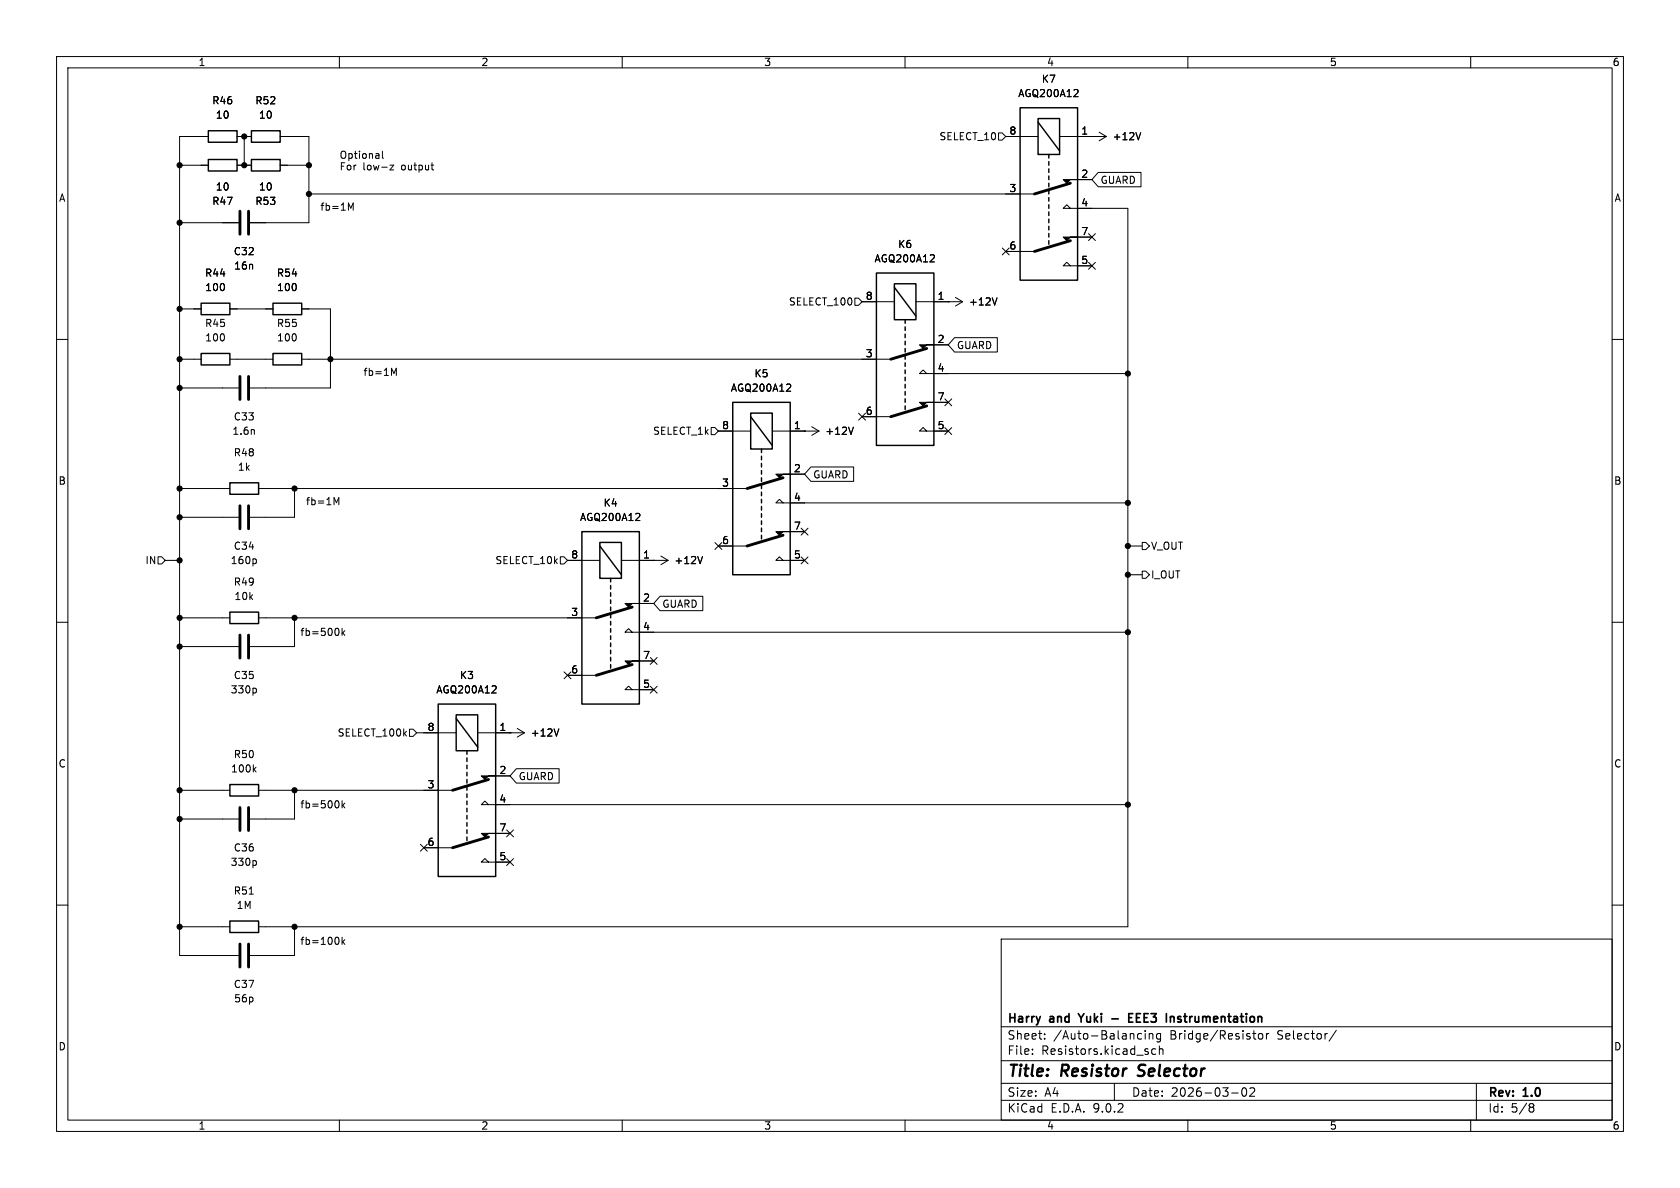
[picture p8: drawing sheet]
(kicad_sch
 (version 20250114)
 (generator "eeschema")
 (generator_version "9.0")
 (paper "A4")
 (title_block
  (title "Resistor Selector")
  (date "2026-03-02")
  (rev "1.0")
  (company "Harry and Yuki - EEE3 Instrumentation"))
 (lib_symbols
  (symbol "AGQ200A12:AGQ200A12" (exclude_from_sim no) (in_bom yes) (on_board yes)
   (property "Reference" "K" (at -5.588 19.05 0) (effects (font (size 1.27 1.27)) (justify left top)))
   (property "Value" "AGQ200A12" (at -5.588 16.51 0) (effects (font (size 1.27 1.27)) (justify left top)))
   (property "Footprint" "AGQ:RELAY_AGQ_A_PAN" (at 11.43 -64.44 0) (effects (font (size 1.27 1.27)) (justify left top) (hide yes)))
   (property "Datasheet" "https://industry.panasonic.com/ac/cdn/e/control/relay/signal/catalog/mech_eng_gq.pdf" (at 11.43 -164.44 0) (effects (font (size 1.27 1.27)) (justify left top) (hide yes)))
   (property "Description" "High sensitivity, 100 mW operating power, 2 Form C, 2 A, compact size and flat relays" (at 8.128 1.016 0) (effects (font (size 1.27 1.27)) (hide yes)))
   (property "Height" "5.4" (at 11.43 -364.44 0) (effects (font (size 1.27 1.27)) (justify left top) (hide yes)))
   (property "Mouser Part Number" "769-AGQ200A12" (at 11.43 -464.44 0) (effects (font (size 1.27 1.27)) (justify left top) (hide yes)))
   (property "Mouser Price/Stock" "https://www.mouser.co.uk/ProductDetail/Panasonic-Industrial-Devices/AGQ200A12?qs=HLLy2pIPwutAjJTGv7DYvA%3D%3D" (at 11.43 -564.44 0) (effects (font (size 1.27 1.27)) (justify left top) (hide yes)))
   (property "Manufacturer_Name" "Panasonic" (at 11.43 -664.44 0) (effects (font (size 1.27 1.27)) (justify left top) (hide yes)))
   (property "Manufacturer_Part_Number" "AGQ200A12" (at 11.43 -764.44 0) (effects (font (size 1.27 1.27)) (justify left top) (hide yes)))
   (symbol "AGQ200A12_0_1"
    (polyline (pts (xy -5.08 8.89) (xy -1.905 8.89)) (stroke (width 0) (type default)) (fill (type none)))
    (polyline (pts (xy -2.54 -1.27) (xy -5.08 -1.27)) (stroke (width 0) (type default)) (fill (type none)))
    (polyline (pts (xy -2.54 -1.27) (xy 3.81 0.635)) (stroke (width 0.508) (type default)) (fill (type none)))
    (polyline (pts (xy -2.54 -11.43) (xy -5.08 -11.43)) (stroke (width 0) (type default)) (fill (type none)))
    (polyline (pts (xy -2.54 -11.43) (xy 3.81 -9.525)) (stroke (width 0.508) (type default)) (fill (type none)))
    (polyline (pts (xy -1.905 11.43) (xy 1.905 6.35)) (stroke (width 0.254) (type default)) (fill (type none)))
    (polyline (pts (xy 0 5.715) (xy 0 5.08)) (stroke (width 0.254) (type default)) (fill (type none)))
    (polyline (pts (xy 0 4.445) (xy 0 3.81)) (stroke (width 0.254) (type default)) (fill (type none)))
    (polyline (pts (xy 0 3.175) (xy 0 2.54)) (stroke (width 0.254) (type default)) (fill (type none)))
    (polyline (pts (xy 0 1.905) (xy 0 1.27)) (stroke (width 0.254) (type default)) (fill (type none)))
    (polyline (pts (xy 0 0.635) (xy 0 0)) (stroke (width 0.254) (type default)) (fill (type none)))
    (polyline (pts (xy 0 -0.635) (xy 0 -1.27)) (stroke (width 0.254) (type default)) (fill (type none)))
    (polyline (pts (xy 0 -1.905) (xy 0 -2.54)) (stroke (width 0.254) (type default)) (fill (type none)))
    (polyline (pts (xy 0 -3.175) (xy 0 -3.81)) (stroke (width 0.254) (type default)) (fill (type none)))
    (polyline (pts (xy 0 -4.445) (xy 0 -5.08)) (stroke (width 0.254) (type default)) (fill (type none)))
    (polyline (pts (xy 0 -5.715) (xy 0 -6.35)) (stroke (width 0.254) (type default)) (fill (type none)))
    (polyline (pts (xy 0 -6.985) (xy 0 -7.62)) (stroke (width 0.254) (type default)) (fill (type none)))
    (polyline (pts (xy 0 -8.255) (xy 0 -8.89)) (stroke (width 0.254) (type default)) (fill (type none)))
    (polyline (pts (xy 0 -9.525) (xy 0 -10.16)) (stroke (width 0.254) (type default)) (fill (type none)))
    (rectangle (start 1.905 12.065) (end -1.905 5.715) (stroke (width 0.254) (type default)) (fill (type none)))
    (rectangle (start 5.08 13.97) (end -5.08 -16.51) (stroke (width 0.254) (type default)) (fill (type background)))
    (polyline (pts (xy 5.08 8.89) (xy 1.905 8.89)) (stroke (width 0) (type default)) (fill (type none)))
    (polyline (pts (xy 5.08 1.27) (xy 2.54 1.27) (xy 3.175 0.635) (xy 3.81 1.27)) (stroke (width 0) (type default)) (fill (type outline)))
    (polyline (pts (xy 5.08 -3.81) (xy 2.54 -3.81) (xy 3.175 -3.175) (xy 3.81 -3.81)) (stroke (width 0) (type default)) (fill (type none)))
    (polyline (pts (xy 5.08 -8.89) (xy 2.54 -8.89) (xy 3.175 -9.525) (xy 3.81 -8.89)) (stroke (width 0) (type default)) (fill (type outline)))
    (polyline (pts (xy 5.08 -13.97) (xy 2.54 -13.97) (xy 3.175 -13.335) (xy 3.81 -13.97)) (stroke (width 0) (type default)) (fill (type none))))
   (symbol "AGQ200A12_1_1"
    (pin passive line (at -7.62 8.89 0) (length 2.54) (name "~" (effects (font (size 1.27 1.27)))) (number "8" (effects (font (size 1.27 1.27)))))
    (pin passive line (at -7.62 -1.27 0) (length 2.54) (name "~" (effects (font (size 1.27 1.27)))) (number "3" (effects (font (size 1.27 1.27)))))
    (pin passive line (at -7.62 -11.43 0) (length 2.54) (name "~" (effects (font (size 1.27 1.27)))) (number "6" (effects (font (size 1.27 1.27)))))
    (pin passive line (at 7.62 8.89 180) (length 2.54) (name "~" (effects (font (size 1.27 1.27)))) (number "1" (effects (font (size 1.27 1.27)))))
    (pin passive line (at 7.62 1.27 180) (length 2.54) (name "~" (effects (font (size 1.27 1.27)))) (number "2" (effects (font (size 1.27 1.27)))))
    (pin passive line (at 7.62 -3.81 180) (length 2.54) (name "~" (effects (font (size 1.27 1.27)))) (number "4" (effects (font (size 1.27 1.27)))))
    (pin passive line (at 7.62 -8.89 180) (length 2.54) (name "~" (effects (font (size 1.27 1.27)))) (number "7" (effects (font (size 1.27 1.27)))))
    (pin passive line (at 7.62 -13.97 180) (length 2.54) (name "~" (effects (font (size 1.27 1.27)))) (number "5" (effects (font (size 1.27 1.27))))))
   (embedded_fonts no))
  (symbol "Device:C"
   (pin_numbers (hide yes))
   (pin_names
    (offset 0.254)) (exclude_from_sim no) (in_bom yes) (on_board yes)
   (property "Reference" "C" (at 0.635 2.54 0) (effects (font (size 1.27 1.27)) (justify left)))
   (property "Value" "C" (at 0.635 -2.54 0) (effects (font (size 1.27 1.27)) (justify left)))
   (property "Footprint" "" (at 0.9652 -3.81 0) (effects (font (size 1.27 1.27)) (hide yes)))
   (property "Datasheet" "~" (at 0 0 0) (effects (font (size 1.27 1.27)) (hide yes)))
   (property "Description" "Unpolarized capacitor" (at 0 0 0) (effects (font (size 1.27 1.27)) (hide yes)))
   (symbol "C_0_1"
    (polyline (pts (xy -2.032 0.762) (xy 2.032 0.762)) (stroke (width 0.508) (type default)) (fill (type none)))
    (polyline (pts (xy -2.032 -0.762) (xy 2.032 -0.762)) (stroke (width 0.508) (type default)) (fill (type none))))
   (symbol "C_1_1"
    (pin passive line (at 0 3.81 270) (length 2.794) (name "~" (effects (font (size 1.27 1.27)))) (number "1" (effects (font (size 1.27 1.27)))))
    (pin passive line (at 0 -3.81 90) (length 2.794) (name "~" (effects (font (size 1.27 1.27)))) (number "2" (effects (font (size 1.27 1.27))))))
   (embedded_fonts no))
  (symbol "Device:R"
   (pin_numbers (hide yes))
   (pin_names
    (offset 0)) (exclude_from_sim no) (in_bom yes) (on_board yes)
   (property "Reference" "R" (at 2.032 0 90) (effects (font (size 1.27 1.27))))
   (property "Value" "R" (at 0 0 90) (effects (font (size 1.27 1.27))))
   (property "Footprint" "" (at -1.778 0 90) (effects (font (size 1.27 1.27)) (hide yes)))
   (property "Datasheet" "~" (at 0 0 0) (effects (font (size 1.27 1.27)) (hide yes)))
   (property "Description" "Resistor" (at 0 0 0) (effects (font (size 1.27 1.27)) (hide yes)))
   (symbol "R_0_1"
    (rectangle (start -1.016 -2.54) (end 1.016 2.54) (stroke (width 0.254) (type default)) (fill (type none))))
   (symbol "R_1_1"
    (pin passive line (at 0 3.81 270) (length 1.27) (name "~" (effects (font (size 1.27 1.27)))) (number "1" (effects (font (size 1.27 1.27)))))
    (pin passive line (at 0 -3.81 90) (length 1.27) (name "~" (effects (font (size 1.27 1.27)))) (number "2" (effects (font (size 1.27 1.27))))))
   (embedded_fonts no))
  (symbol "power:+12V"
   (power)
   (pin_numbers (hide yes))
   (pin_names
    (offset 0) (hide yes)) (exclude_from_sim no) (in_bom yes) (on_board yes)
   (property "Reference" "#PWR" (at 0 -3.81 0) (effects (font (size 1.27 1.27)) (hide yes)))
   (property "Value" "+12V" (at 0 3.556 0) (effects (font (size 1.27 1.27))))
   (property "Footprint" "" (at 0 0 0) (effects (font (size 1.27 1.27)) (hide yes)))
   (property "Datasheet" "" (at 0 0 0) (effects (font (size 1.27 1.27)) (hide yes)))
   (property "Description" "Power symbol creates a global label with name \"+12V\"" (at 0 0 0) (effects (font (size 1.27 1.27)) (hide yes)))
   (symbol "+12V_0_1"
    (polyline (pts (xy -0.762 1.27) (xy 0 2.54)) (stroke (width 0) (type default)) (fill (type none)))
    (polyline (pts (xy 0 2.54) (xy 0.762 1.27)) (stroke (width 0) (type default)) (fill (type none)))
    (polyline (pts (xy 0 0) (xy 0 2.54)) (stroke (width 0) (type default)) (fill (type none))))
   (symbol "+12V_1_1"
    (pin power_in line (at 0 0 90) (length 0) (name "~" (effects (font (size 1.27 1.27)))) (number "1" (effects (font (size 1.27 1.27))))))
   (embedded_fonts no)))
 (text "fb=100k\n\n"
  (exclude_from_sim no)
  (at 57.15 167.64 0)
  (effects (font (size 1.27 1.27))))
 (text "fb=500k\n\n"
  (exclude_from_sim no)
  (at 57.15 143.51 0)
  (effects (font (size 1.27 1.27))))
 (text "fb=500k\n\n"
  (exclude_from_sim no)
  (at 57.15 113.03 0)
  (effects (font (size 1.27 1.27))))
 (text "fb=1M\n"
  (exclude_from_sim no)
  (at 59.69 36.83 0)
  (effects (font (size 1.27 1.27))))
 (text "fb=1M\n"
  (exclude_from_sim no)
  (at 67.31 66.04 0)
  (effects (font (size 1.27 1.27))))
 (text "fb=1M\n"
  (exclude_from_sim no)
  (at 57.15 88.9 0)
  (effects (font (size 1.27 1.27))))
 (text "Optional\nFor low-z output"
  (exclude_from_sim no)
  (at 59.944 26.924 0)
  (effects (font (size 1.27 1.27)) (justify left top)))
 (junction
  (at 31.75 68.58)
  (diameter 0)
  (color 0 0 0 0))
 (junction
  (at 31.75 86.36)
  (diameter 0)
  (color 0 0 0 0))
 (junction
  (at 31.75 99.06)
  (diameter 0)
  (color 0 0 0 0))
 (junction
  (at 31.75 139.7)
  (diameter 0)
  (color 0 0 0 0))
 (junction
  (at 43.18 24.13)
  (diameter 0)
  (color 0 0 0 0))
 (junction
  (at 58.42 63.5)
  (diameter 0)
  (color 0 0 0 0))
 (junction
  (at 52.07 86.36)
  (diameter 0)
  (color 0 0 0 0))
 (junction
  (at 199.39 96.52)
  (diameter 0)
  (color 0 0 0 0))
 (junction
  (at 31.75 39.37)
  (diameter 0)
  (color 0 0 0 0))
 (junction
  (at 52.07 109.22)
  (diameter 0)
  (color 0 0 0 0))
 (junction
  (at 52.07 139.7)
  (diameter 0)
  (color 0 0 0 0))
 (junction
  (at 199.39 142.24)
  (diameter 0)
  (color 0 0 0 0))
 (junction
  (at 31.75 163.83)
  (diameter 0)
  (color 0 0 0 0))
 (junction
  (at 54.61 34.29)
  (diameter 0)
  (color 0 0 0 0))
 (junction
  (at 31.75 114.3)
  (diameter 0)
  (color 0 0 0 0))
 (junction
  (at 31.75 63.5)
  (diameter 0)
  (color 0 0 0 0))
 (junction
  (at 54.61 29.21)
  (diameter 0)
  (color 0 0 0 0))
 (junction
  (at 43.18 29.21)
  (diameter 0)
  (color 0 0 0 0))
 (junction
  (at 199.39 66.04)
  (diameter 0)
  (color 0 0 0 0))
 (junction
  (at 31.75 29.21)
  (diameter 0)
  (color 0 0 0 0))
 (junction
  (at 31.75 109.22)
  (diameter 0)
  (color 0 0 0 0))
 (junction
  (at 31.75 144.78)
  (diameter 0)
  (color 0 0 0 0))
 (junction
  (at 199.39 88.9)
  (diameter 0)
  (color 0 0 0 0))
 (junction
  (at 199.39 101.6)
  (diameter 0)
  (color 0 0 0 0))
 (junction
  (at 199.39 111.76)
  (diameter 0)
  (color 0 0 0 0))
 (junction
  (at 31.75 91.44)
  (diameter 0)
  (color 0 0 0 0))
 (junction
  (at 52.07 163.83)
  (diameter 0)
  (color 0 0 0 0))
 (junction
  (at 31.75 54.61)
  (diameter 0)
  (color 0 0 0 0))
 (no_connect
  (at 142.24 93.98))
 (no_connect
  (at 115.57 116.84))
 (no_connect
  (at 74.93 149.86))
 (no_connect
  (at 193.04 41.91))
 (no_connect
  (at 167.64 76.2))
 (no_connect
  (at 115.57 121.92))
 (no_connect
  (at 142.24 99.06))
 (no_connect
  (at 193.04 46.99))
 (no_connect
  (at 127 96.52))
 (no_connect
  (at 90.17 147.32))
 (no_connect
  (at 100.33 119.38))
 (no_connect
  (at 167.64 71.12))
 (no_connect
  (at 90.17 152.4))
 (no_connect
  (at 152.4 73.66))
 (no_connect
  (at 177.8 44.45))
 (wire
  (pts (xy 58.42 68.58) (xy 58.42 63.5))
  (stroke (width 0) (type default)))
 (wire
  (pts (xy 43.18 24.13) (xy 43.18 29.21))
  (stroke (width 0) (type default)))
 (wire
  (pts (xy 31.75 29.21) (xy 35.56 29.21))
  (stroke (width 0) (type default)))
 (wire
  (pts (xy 54.61 24.13) (xy 50.8 24.13))
  (stroke (width 0) (type default)))
 (wire
  (pts (xy 31.75 68.58) (xy 39.37 68.58))
  (stroke (width 0) (type default)))
 (wire
  (pts (xy 35.56 24.13) (xy 31.75 24.13))
  (stroke (width 0) (type default)))
 (wire
  (pts (xy 31.75 163.83) (xy 39.37 163.83))
  (stroke (width 0) (type default)))
 (wire
  (pts (xy 142.24 88.9) (xy 199.39 88.9))
  (stroke (width 0) (type default)))
 (wire
  (pts (xy 52.07 163.83) (xy 199.39 163.83))
  (stroke (width 0) (type default)))
 (wire
  (pts (xy 167.64 66.04) (xy 199.39 66.04))
  (stroke (width 0) (type default)))
 (wire
  (pts (xy 54.61 54.61) (xy 58.42 54.61))
  (stroke (width 0) (type default)))
 (wire
  (pts (xy 46.99 91.44) (xy 52.07 91.44))
  (stroke (width 0) (type default)))
 (wire
  (pts (xy 52.07 91.44) (xy 52.07 86.36))
  (stroke (width 0) (type default)))
 (wire
  (pts (xy 41.91 63.5) (xy 46.99 63.5))
  (stroke (width 0) (type default)))
 (wire
  (pts (xy 31.75 86.36) (xy 31.75 91.44))
  (stroke (width 0) (type default)))
 (wire
  (pts (xy 46.99 114.3) (xy 52.07 114.3))
  (stroke (width 0) (type default)))
 (wire
  (pts (xy 199.39 36.83) (xy 199.39 66.04))
  (stroke (width 0) (type default)))
 (wire
  (pts (xy 52.07 109.22) (xy 100.33 109.22))
  (stroke (width 0) (type default)))
 (wire
  (pts (xy 31.75 163.83) (xy 31.75 168.91))
  (stroke (width 0) (type default)))
 (wire
  (pts (xy 199.39 66.04) (xy 199.39 88.9))
  (stroke (width 0) (type default)))
 (wire
  (pts (xy 74.93 129.54) (xy 73.66 129.54))
  (stroke (width 0) (type default)))
 (wire
  (pts (xy 31.75 114.3) (xy 31.75 139.7))
  (stroke (width 0) (type default)))
 (wire
  (pts (xy 52.07 144.78) (xy 52.07 139.7))
  (stroke (width 0) (type default)))
 (wire
  (pts (xy 46.99 68.58) (xy 58.42 68.58))
  (stroke (width 0) (type default)))
 (wire
  (pts (xy 39.37 109.22) (xy 31.75 109.22))
  (stroke (width 0) (type default)))
 (wire
  (pts (xy 115.57 111.76) (xy 199.39 111.76))
  (stroke (width 0) (type default)))
 (wire
  (pts (xy 199.39 88.9) (xy 199.39 96.52))
  (stroke (width 0) (type default)))
 (wire
  (pts (xy 31.75 54.61) (xy 31.75 63.5))
  (stroke (width 0) (type default)))
 (wire
  (pts (xy 52.07 139.7) (xy 74.93 139.7))
  (stroke (width 0) (type default)))
 (wire
  (pts (xy 31.75 63.5) (xy 34.29 63.5))
  (stroke (width 0) (type default)))
 (wire
  (pts (xy 199.39 96.52) (xy 199.39 101.6))
  (stroke (width 0) (type default)))
 (wire
  (pts (xy 46.99 139.7) (xy 52.07 139.7))
  (stroke (width 0) (type default)))
 (wire
  (pts (xy 54.61 34.29) (xy 177.8 34.29))
  (stroke (width 0) (type default)))
 (wire
  (pts (xy 201.93 96.52) (xy 199.39 96.52))
  (stroke (width 0) (type default)))
 (wire
  (pts (xy 31.75 86.36) (xy 39.37 86.36))
  (stroke (width 0) (type default)))
 (wire
  (pts (xy 46.99 168.91) (xy 52.07 168.91))
  (stroke (width 0) (type default)))
 (wire
  (pts (xy 31.75 139.7) (xy 31.75 144.78))
  (stroke (width 0) (type default)))
 (wire
  (pts (xy 54.61 29.21) (xy 54.61 34.29))
  (stroke (width 0) (type default)))
 (wire
  (pts (xy 31.75 99.06) (xy 31.75 109.22))
  (stroke (width 0) (type default)))
 (wire
  (pts (xy 58.42 63.5) (xy 152.4 63.5))
  (stroke (width 0) (type default)))
 (wire
  (pts (xy 31.75 114.3) (xy 39.37 114.3))
  (stroke (width 0) (type default)))
 (wire
  (pts (xy 52.07 168.91) (xy 52.07 163.83))
  (stroke (width 0) (type default)))
 (wire
  (pts (xy 31.75 144.78) (xy 39.37 144.78))
  (stroke (width 0) (type default)))
 (wire
  (pts (xy 54.61 24.13) (xy 54.61 29.21))
  (stroke (width 0) (type default)))
 (wire
  (pts (xy 29.21 99.06) (xy 31.75 99.06))
  (stroke (width 0) (type default)))
 (wire
  (pts (xy 50.8 29.21) (xy 54.61 29.21))
  (stroke (width 0) (type default)))
 (wire
  (pts (xy 31.75 68.58) (xy 31.75 86.36))
  (stroke (width 0) (type default)))
 (wire
  (pts (xy 31.75 39.37) (xy 39.37 39.37))
  (stroke (width 0) (type default)))
 (wire
  (pts (xy 46.99 39.37) (xy 54.61 39.37))
  (stroke (width 0) (type default)))
 (wire
  (pts (xy 31.75 29.21) (xy 31.75 39.37))
  (stroke (width 0) (type default)))
 (wire
  (pts (xy 193.04 36.83) (xy 199.39 36.83))
  (stroke (width 0) (type default)))
 (wire
  (pts (xy 31.75 91.44) (xy 39.37 91.44))
  (stroke (width 0) (type default)))
 (wire
  (pts (xy 199.39 101.6) (xy 199.39 111.76))
  (stroke (width 0) (type default)))
 (wire
  (pts (xy 31.75 63.5) (xy 31.75 68.58))
  (stroke (width 0) (type default)))
 (wire
  (pts (xy 52.07 86.36) (xy 127 86.36))
  (stroke (width 0) (type default)))
 (wire
  (pts (xy 31.75 54.61) (xy 34.29 54.61))
  (stroke (width 0) (type default)))
 (wire
  (pts (xy 46.99 86.36) (xy 52.07 86.36))
  (stroke (width 0) (type default)))
 (wire
  (pts (xy 52.07 114.3) (xy 52.07 109.22))
  (stroke (width 0) (type default)))
 (wire
  (pts (xy 31.75 144.78) (xy 31.75 163.83))
  (stroke (width 0) (type default)))
 (wire
  (pts (xy 39.37 139.7) (xy 31.75 139.7))
  (stroke (width 0) (type default)))
 (wire
  (pts (xy 41.91 54.61) (xy 46.99 54.61))
  (stroke (width 0) (type default)))
 (wire
  (pts (xy 199.39 111.76) (xy 199.39 142.24))
  (stroke (width 0) (type default)))
 (wire
  (pts (xy 31.75 168.91) (xy 39.37 168.91))
  (stroke (width 0) (type default)))
 (wire
  (pts (xy 46.99 163.83) (xy 52.07 163.83))
  (stroke (width 0) (type default)))
 (wire
  (pts (xy 58.42 54.61) (xy 58.42 63.5))
  (stroke (width 0) (type default)))
 (wire
  (pts (xy 31.75 109.22) (xy 31.75 114.3))
  (stroke (width 0) (type default)))
 (wire
  (pts (xy 46.99 109.22) (xy 52.07 109.22))
  (stroke (width 0) (type default)))
 (wire
  (pts (xy 31.75 91.44) (xy 31.75 99.06))
  (stroke (width 0) (type default)))
 (wire
  (pts (xy 31.75 24.13) (xy 31.75 29.21))
  (stroke (width 0) (type default)))
 (wire
  (pts (xy 201.93 101.6) (xy 199.39 101.6))
  (stroke (width 0) (type default)))
 (wire
  (pts (xy 31.75 39.37) (xy 31.75 54.61))
  (stroke (width 0) (type default)))
 (wire
  (pts (xy 90.17 142.24) (xy 199.39 142.24))
  (stroke (width 0) (type default)))
 (wire
  (pts (xy 199.39 142.24) (xy 199.39 163.83))
  (stroke (width 0) (type default)))
 (wire
  (pts (xy 54.61 34.29) (xy 54.61 39.37))
  (stroke (width 0) (type default)))
 (wire
  (pts (xy 46.99 144.78) (xy 52.07 144.78))
  (stroke (width 0) (type default)))
 (wire
  (pts (xy 54.61 63.5) (xy 58.42 63.5))
  (stroke (width 0) (type default)))
 (global_label "GUARD"
  (shape input)
  (at 115.57 106.68 0)
  (fields_autoplaced yes)
  (effects (font (size 1.27 1.27)) (justify left))
  (property "Intersheetrefs" "${INTERSHEET_REFS}" (at 124.7843 106.68 0) (effects (font (size 1.27 1.27)) (justify left) (hide yes))))
 (global_label "GUARD"
  (shape input)
  (at 142.24 83.82 0)
  (fields_autoplaced yes)
  (effects (font (size 1.27 1.27)) (justify left))
  (property "Intersheetrefs" "${INTERSHEET_REFS}" (at 151.4543 83.82 0) (effects (font (size 1.27 1.27)) (justify left) (hide yes))))
 (global_label "GUARD"
  (shape input)
  (at 167.64 60.96 0)
  (fields_autoplaced yes)
  (effects (font (size 1.27 1.27)) (justify left))
  (property "Intersheetrefs" "${INTERSHEET_REFS}" (at 176.8543 60.96 0) (effects (font (size 1.27 1.27)) (justify left) (hide yes))))
 (global_label "GUARD"
  (shape input)
  (at 193.04 31.75 0)
  (fields_autoplaced yes)
  (effects (font (size 1.27 1.27)) (justify left))
  (property "Intersheetrefs" "${INTERSHEET_REFS}" (at 202.2543 31.75 0) (effects (font (size 1.27 1.27)) (justify left) (hide yes))))
 (global_label "GUARD"
  (shape input)
  (at 90.17 137.16 0)
  (fields_autoplaced yes)
  (effects (font (size 1.27 1.27)) (justify left))
  (property "Intersheetrefs" "${INTERSHEET_REFS}" (at 99.3843 137.16 0) (effects (font (size 1.27 1.27)) (justify left) (hide yes))))
 (hierarchical_label "I_OUT"
  (shape output)
  (at 201.93 101.6 0)
  (effects (font (size 1.27 1.27)) (justify left)))
 (hierarchical_label "SELECT_10k"
  (shape input)
  (at 100.33 99.06 180)
  (effects (font (size 1.27 1.27)) (justify right)))
 (hierarchical_label "SELECT_10"
  (shape input)
  (at 177.8 24.13 180)
  (effects (font (size 1.27 1.27)) (justify right)))
 (hierarchical_label "SELECT_100"
  (shape input)
  (at 152.4 53.34 180)
  (effects (font (size 1.27 1.27)) (justify right)))
 (hierarchical_label "SELECT_100k"
  (shape input)
  (at 73.66 129.54 180)
  (effects (font (size 1.27 1.27)) (justify right)))
 (hierarchical_label "V_OUT"
  (shape output)
  (at 201.93 96.52 0)
  (effects (font (size 1.27 1.27)) (justify left)))
 (hierarchical_label "IN"
  (shape input)
  (at 29.21 99.06 180)
  (effects (font (size 1.27 1.27)) (justify right)))
 (hierarchical_label "SELECT_1k"
  (shape input)
  (at 127 76.2 180)
  (effects (font (size 1.27 1.27)) (justify right)))
 (symbol
  (lib_id "Device:R")
  (at 43.18 86.36 90)
  (unit 1)
  (exclude_from_sim no)
  (in_bom yes)
  (on_board yes)
  (dnp no)
  (fields_autoplaced yes)
  (property "Reference" "R48" (at 43.18 80.01 90) (effects (font (size 1.27 1.27))))
  (property "Value" "1k" (at 43.18 82.55 90) (effects (font (size 1.27 1.27))))
  (property "Footprint" "Resistor_SMD:R_0805_2012Metric" (at 43.18 88.138 90) (effects (font (size 1.27 1.27)) (hide yes)))
  (property "Datasheet" "~" (at 43.18 86.36 0) (effects (font (size 1.27 1.27)) (hide yes)))
  (property "Description" "Resistor" (at 43.18 86.36 0) (effects (font (size 1.27 1.27)) (hide yes)))
  (pin "2")
  (pin "1"))
 (symbol
  (lib_id "Device:R")
  (at 39.37 24.13 90)
  (unit 1)
  (exclude_from_sim no)
  (in_bom yes)
  (on_board yes)
  (dnp no)
  (fields_autoplaced yes)
  (property "Reference" "R46" (at 39.37 17.78 90) (effects (font (size 1.27 1.27))))
  (property "Value" "10" (at 39.37 20.32 90) (effects (font (size 1.27 1.27))))
  (property "Footprint" "Resistor_SMD:R_2512_6332Metric" (at 39.37 25.908 90) (effects (font (size 1.27 1.27)) (hide yes)))
  (property "Datasheet" "~" (at 39.37 24.13 0) (effects (font (size 1.27 1.27)) (hide yes)))
  (property "Description" "Resistor" (at 39.37 24.13 0) (effects (font (size 1.27 1.27)) (hide yes)))
  (pin "2")
  (pin "1"))
 (symbol
  (lib_id "power:+12V")
  (at 115.57 99.06 270)
  (unit 1)
  (exclude_from_sim no)
  (in_bom yes)
  (on_board yes)
  (dnp no)
  (property "Reference" "#PWR095" (at 111.76 99.06 0) (effects (font (size 1.27 1.27)) (hide yes)))
  (property "Value" "+12V" (at 119.126 99.06 90) (effects (font (size 1.27 1.27)) (justify left)))
  (property "Footprint" "" (at 115.57 99.06 0) (effects (font (size 1.27 1.27)) (hide yes)))
  (property "Datasheet" "" (at 115.57 99.06 0) (effects (font (size 1.27 1.27)) (hide yes)))
  (property "Description" "Power symbol creates a global label with name \"+12V\"" (at 115.57 99.06 0) (effects (font (size 1.27 1.27)) (hide yes)))
  (pin "1"))
 (symbol
  (lib_id "Device:R")
  (at 46.99 29.21 90)
  (mirror x)
  (unit 1)
  (exclude_from_sim no)
  (in_bom yes)
  (on_board yes)
  (dnp no)
  (property "Reference" "R53" (at 46.99 35.56 90) (effects (font (size 1.27 1.27))))
  (property "Value" "10" (at 46.99 33.02 90) (effects (font (size 1.27 1.27))))
  (property "Footprint" "Resistor_SMD:R_2512_6332Metric" (at 46.99 27.432 90) (effects (font (size 1.27 1.27)) (hide yes)))
  (property "Datasheet" "~" (at 46.99 29.21 0) (effects (font (size 1.27 1.27)) (hide yes)))
  (property "Description" "Resistor" (at 46.99 29.21 0) (effects (font (size 1.27 1.27)) (hide yes)))
  (pin "2")
  (pin "1"))
 (symbol
  (lib_id "Device:R")
  (at 50.8 63.5 90)
  (unit 1)
  (exclude_from_sim no)
  (in_bom yes)
  (on_board yes)
  (dnp no)
  (property "Reference" "R55" (at 50.8 57.15 90) (effects (font (size 1.27 1.27))))
  (property "Value" "100" (at 50.8 59.69 90) (effects (font (size 1.27 1.27))))
  (property "Footprint" "Resistor_SMD:R_0805_2012Metric" (at 50.8 65.278 90) (effects (font (size 1.27 1.27)) (hide yes)))
  (property "Datasheet" "~" (at 50.8 63.5 0) (effects (font (size 1.27 1.27)) (hide yes)))
  (property "Description" "Resistor" (at 50.8 63.5 0) (effects (font (size 1.27 1.27)) (hide yes)))
  (pin "2")
  (pin "1"))
 (symbol
  (lib_id "power:+12V")
  (at 90.17 129.54 270)
  (unit 1)
  (exclude_from_sim no)
  (in_bom yes)
  (on_board yes)
  (dnp no)
  (property "Reference" "#PWR094" (at 86.36 129.54 0) (effects (font (size 1.27 1.27)) (hide yes)))
  (property "Value" "+12V" (at 93.726 129.54 90) (effects (font (size 1.27 1.27)) (justify left)))
  (property "Footprint" "" (at 90.17 129.54 0) (effects (font (size 1.27 1.27)) (hide yes)))
  (property "Datasheet" "" (at 90.17 129.54 0) (effects (font (size 1.27 1.27)) (hide yes)))
  (property "Description" "Power symbol creates a global label with name \"+12V\"" (at 90.17 129.54 0) (effects (font (size 1.27 1.27)) (hide yes)))
  (pin "1"))
 (symbol
  (lib_id "power:+12V")
  (at 142.24 76.2 270)
  (unit 1)
  (exclude_from_sim no)
  (in_bom yes)
  (on_board yes)
  (dnp no)
  (property "Reference" "#PWR096" (at 138.43 76.2 0) (effects (font (size 1.27 1.27)) (hide yes)))
  (property "Value" "+12V" (at 145.796 76.2 90) (effects (font (size 1.27 1.27)) (justify left)))
  (property "Footprint" "" (at 142.24 76.2 0) (effects (font (size 1.27 1.27)) (hide yes)))
  (property "Datasheet" "" (at 142.24 76.2 0) (effects (font (size 1.27 1.27)) (hide yes)))
  (property "Description" "Power symbol creates a global label with name \"+12V\"" (at 142.24 76.2 0) (effects (font (size 1.27 1.27)) (hide yes)))
  (pin "1"))
 (symbol
  (lib_id "Device:C")
  (at 43.18 39.37 90)
  (unit 1)
  (exclude_from_sim no)
  (in_bom yes)
  (on_board yes)
  (dnp no)
  (property "Reference" "C32" (at 43.18 44.45 90) (effects (font (size 1.27 1.27))))
  (property "Value" "16n" (at 43.18 46.99 90) (effects (font (size 1.27 1.27))))
  (property "Footprint" "Capacitor_SMD:C_0805_2012Metric" (at 46.99 38.4048 0) (effects (font (size 1.27 1.27)) (hide yes)))
  (property "Datasheet" "~" (at 43.18 39.37 0) (effects (font (size 1.27 1.27)) (hide yes)))
  (property "Description" "Unpolarized capacitor" (at 43.18 39.37 0) (effects (font (size 1.27 1.27)) (hide yes)))
  (pin "1")
  (pin "2"))
 (symbol
  (lib_id "Device:C")
  (at 43.18 114.3 90)
  (unit 1)
  (exclude_from_sim no)
  (in_bom yes)
  (on_board yes)
  (dnp no)
  (property "Reference" "C35" (at 43.18 119.38 90) (effects (font (size 1.27 1.27))))
  (property "Value" "330p" (at 43.18 121.92 90) (effects (font (size 1.27 1.27))))
  (property "Footprint" "Capacitor_SMD:C_0805_2012Metric" (at 46.99 113.3348 0) (effects (font (size 1.27 1.27)) (hide yes)))
  (property "Datasheet" "~" (at 43.18 114.3 0) (effects (font (size 1.27 1.27)) (hide yes)))
  (property "Description" "Unpolarized capacitor" (at 43.18 114.3 0) (effects (font (size 1.27 1.27)) (hide yes)))
  (pin "1")
  (pin "2"))
 (symbol
  (lib_id "Device:C")
  (at 43.18 68.58 90)
  (unit 1)
  (exclude_from_sim no)
  (in_bom yes)
  (on_board yes)
  (dnp no)
  (property "Reference" "C33" (at 43.18 73.66 90) (effects (font (size 1.27 1.27))))
  (property "Value" "1.6n" (at 43.18 76.2 90) (effects (font (size 1.27 1.27))))
  (property "Footprint" "Capacitor_SMD:C_0805_2012Metric" (at 46.99 67.6148 0) (effects (font (size 1.27 1.27)) (hide yes)))
  (property "Datasheet" "~" (at 43.18 68.58 0) (effects (font (size 1.27 1.27)) (hide yes)))
  (property "Description" "Unpolarized capacitor" (at 43.18 68.58 0) (effects (font (size 1.27 1.27)) (hide yes)))
  (pin "1")
  (pin "2"))
 (symbol
  (lib_id "AGQ200A12:AGQ200A12")
  (at 160.02 62.23 0)
  (unit 1)
  (exclude_from_sim no)
  (in_bom yes)
  (on_board yes)
  (dnp no)
  (fields_autoplaced yes)
  (property "Reference" "K6" (at 160.02 43.18 0) (effects (font (size 1.27 1.27))))
  (property "Value" "AGQ200A12" (at 160.02 45.72 0) (effects (font (size 1.27 1.27))))
  (property "Footprint" "AGQ:RELAY_AGQ_A_PAN" (at 171.45 126.67 0) (effects (font (size 1.27 1.27)) (justify left top) (hide yes)))
  (property "Datasheet" "https://industry.panasonic.com/ac/cdn/e/control/relay/signal/catalog/mech_eng_gq.pdf" (at 171.45 226.67 0) (effects (font (size 1.27 1.27)) (justify left top) (hide yes)))
  (property "Description" "High sensitivity, 100 mW operating power, 2 Form C, 2 A, compact size and flat relays" (at 168.148 61.214 0) (effects (font (size 1.27 1.27)) (hide yes)))
  (property "Height" "5.4" (at 171.45 426.67 0) (effects (font (size 1.27 1.27)) (justify left top) (hide yes)))
  (property "Mouser Part Number" "769-AGQ200A12" (at 171.45 526.67 0) (effects (font (size 1.27 1.27)) (justify left top) (hide yes)))
  (property "Mouser Price/Stock" "https://www.mouser.co.uk/ProductDetail/Panasonic-Industrial-Devices/AGQ200A12?qs=HLLy2pIPwutAjJTGv7DYvA%3D%3D" (at 171.45 626.67 0) (effects (font (size 1.27 1.27)) (justify left top) (hide yes)))
  (property "Manufacturer_Name" "Panasonic" (at 171.45 726.67 0) (effects (font (size 1.27 1.27)) (justify left top) (hide yes)))
  (property "Manufacturer_Part_Number" "AGQ200A12" (at 171.45 826.67 0) (effects (font (size 1.27 1.27)) (justify left top) (hide yes)))
  (pin "1")
  (pin "7")
  (pin "6")
  (pin "3")
  (pin "4")
  (pin "2")
  (pin "8")
  (pin "5"))
 (symbol
  (lib_id "Device:R")
  (at 46.99 24.13 90)
  (unit 1)
  (exclude_from_sim no)
  (in_bom yes)
  (on_board yes)
  (dnp no)
  (fields_autoplaced yes)
  (property "Reference" "R52" (at 46.99 17.78 90) (effects (font (size 1.27 1.27))))
  (property "Value" "10" (at 46.99 20.32 90) (effects (font (size 1.27 1.27))))
  (property "Footprint" "Resistor_SMD:R_2512_6332Metric" (at 46.99 25.908 90) (effects (font (size 1.27 1.27)) (hide yes)))
  (property "Datasheet" "~" (at 46.99 24.13 0) (effects (font (size 1.27 1.27)) (hide yes)))
  (property "Description" "Resistor" (at 46.99 24.13 0) (effects (font (size 1.27 1.27)) (hide yes)))
  (pin "2")
  (pin "1"))
 (symbol
  (lib_id "power:+12V")
  (at 193.04 24.13 270)
  (unit 1)
  (exclude_from_sim no)
  (in_bom yes)
  (on_board yes)
  (dnp no)
  (property "Reference" "#PWR098" (at 189.23 24.13 0) (effects (font (size 1.27 1.27)) (hide yes)))
  (property "Value" "+12V" (at 196.596 24.13 90) (effects (font (size 1.27 1.27)) (justify left)))
  (property "Footprint" "" (at 193.04 24.13 0) (effects (font (size 1.27 1.27)) (hide yes)))
  (property "Datasheet" "" (at 193.04 24.13 0) (effects (font (size 1.27 1.27)) (hide yes)))
  (property "Description" "Power symbol creates a global label with name \"+12V\"" (at 193.04 24.13 0) (effects (font (size 1.27 1.27)) (hide yes)))
  (pin "1"))
 (symbol
  (lib_id "AGQ200A12:AGQ200A12")
  (at 82.55 138.43 0)
  (unit 1)
  (exclude_from_sim no)
  (in_bom yes)
  (on_board yes)
  (dnp no)
  (fields_autoplaced yes)
  (property "Reference" "K3" (at 82.55 119.38 0) (effects (font (size 1.27 1.27))))
  (property "Value" "AGQ200A12" (at 82.55 121.92 0) (effects (font (size 1.27 1.27))))
  (property "Footprint" "AGQ:RELAY_AGQ_A_PAN" (at 93.98 202.87 0) (effects (font (size 1.27 1.27)) (justify left top) (hide yes)))
  (property "Datasheet" "https://industry.panasonic.com/ac/cdn/e/control/relay/signal/catalog/mech_eng_gq.pdf" (at 93.98 302.87 0) (effects (font (size 1.27 1.27)) (justify left top) (hide yes)))
  (property "Description" "High sensitivity, 100 mW operating power, 2 Form C, 2 A, compact size and flat relays" (at 90.678 137.414 0) (effects (font (size 1.27 1.27)) (hide yes)))
  (property "Height" "5.4" (at 93.98 502.87 0) (effects (font (size 1.27 1.27)) (justify left top) (hide yes)))
  (property "Mouser Part Number" "769-AGQ200A12" (at 93.98 602.87 0) (effects (font (size 1.27 1.27)) (justify left top) (hide yes)))
  (property "Mouser Price/Stock" "https://www.mouser.co.uk/ProductDetail/Panasonic-Industrial-Devices/AGQ200A12?qs=HLLy2pIPwutAjJTGv7DYvA%3D%3D" (at 93.98 702.87 0) (effects (font (size 1.27 1.27)) (justify left top) (hide yes)))
  (property "Manufacturer_Name" "Panasonic" (at 93.98 802.87 0) (effects (font (size 1.27 1.27)) (justify left top) (hide yes)))
  (property "Manufacturer_Part_Number" "AGQ200A12" (at 93.98 902.87 0) (effects (font (size 1.27 1.27)) (justify left top) (hide yes)))
  (pin "1")
  (pin "7")
  (pin "6")
  (pin "3")
  (pin "4")
  (pin "2")
  (pin "8")
  (pin "5"))
 (symbol
  (lib_id "AGQ200A12:AGQ200A12")
  (at 185.42 33.02 0)
  (unit 1)
  (exclude_from_sim no)
  (in_bom yes)
  (on_board yes)
  (dnp no)
  (fields_autoplaced yes)
  (property "Reference" "K7" (at 185.42 13.97 0) (effects (font (size 1.27 1.27))))
  (property "Value" "AGQ200A12" (at 185.42 16.51 0) (effects (font (size 1.27 1.27))))
  (property "Footprint" "AGQ:RELAY_AGQ_A_PAN" (at 196.85 97.46 0) (effects (font (size 1.27 1.27)) (justify left top) (hide yes)))
  (property "Datasheet" "https://industry.panasonic.com/ac/cdn/e/control/relay/signal/catalog/mech_eng_gq.pdf" (at 196.85 197.46 0) (effects (font (size 1.27 1.27)) (justify left top) (hide yes)))
  (property "Description" "High sensitivity, 100 mW operating power, 2 Form C, 2 A, compact size and flat relays" (at 193.548 32.004 0) (effects (font (size 1.27 1.27)) (hide yes)))
  (property "Height" "5.4" (at 196.85 397.46 0) (effects (font (size 1.27 1.27)) (justify left top) (hide yes)))
  (property "Mouser Part Number" "769-AGQ200A12" (at 196.85 497.46 0) (effects (font (size 1.27 1.27)) (justify left top) (hide yes)))
  (property "Mouser Price/Stock" "https://www.mouser.co.uk/ProductDetail/Panasonic-Industrial-Devices/AGQ200A12?qs=HLLy2pIPwutAjJTGv7DYvA%3D%3D" (at 196.85 597.46 0) (effects (font (size 1.27 1.27)) (justify left top) (hide yes)))
  (property "Manufacturer_Name" "Panasonic" (at 196.85 697.46 0) (effects (font (size 1.27 1.27)) (justify left top) (hide yes)))
  (property "Manufacturer_Part_Number" "AGQ200A12" (at 196.85 797.46 0) (effects (font (size 1.27 1.27)) (justify left top) (hide yes)))
  (pin "1")
  (pin "7")
  (pin "6")
  (pin "3")
  (pin "4")
  (pin "2")
  (pin "8")
  (pin "5"))
 (symbol
  (lib_id "AGQ200A12:AGQ200A12")
  (at 107.95 107.95 0)
  (unit 1)
  (exclude_from_sim no)
  (in_bom yes)
  (on_board yes)
  (dnp no)
  (fields_autoplaced yes)
  (property "Reference" "K4" (at 107.95 88.9 0) (effects (font (size 1.27 1.27))))
  (property "Value" "AGQ200A12" (at 107.95 91.44 0) (effects (font (size 1.27 1.27))))
  (property "Footprint" "AGQ:RELAY_AGQ_A_PAN" (at 119.38 172.39 0) (effects (font (size 1.27 1.27)) (justify left top) (hide yes)))
  (property "Datasheet" "https://industry.panasonic.com/ac/cdn/e/control/relay/signal/catalog/mech_eng_gq.pdf" (at 119.38 272.39 0) (effects (font (size 1.27 1.27)) (justify left top) (hide yes)))
  (property "Description" "High sensitivity, 100 mW operating power, 2 Form C, 2 A, compact size and flat relays" (at 116.078 106.934 0) (effects (font (size 1.27 1.27)) (hide yes)))
  (property "Height" "5.4" (at 119.38 472.39 0) (effects (font (size 1.27 1.27)) (justify left top) (hide yes)))
  (property "Mouser Part Number" "769-AGQ200A12" (at 119.38 572.39 0) (effects (font (size 1.27 1.27)) (justify left top) (hide yes)))
  (property "Mouser Price/Stock" "https://www.mouser.co.uk/ProductDetail/Panasonic-Industrial-Devices/AGQ200A12?qs=HLLy2pIPwutAjJTGv7DYvA%3D%3D" (at 119.38 672.39 0) (effects (font (size 1.27 1.27)) (justify left top) (hide yes)))
  (property "Manufacturer_Name" "Panasonic" (at 119.38 772.39 0) (effects (font (size 1.27 1.27)) (justify left top) (hide yes)))
  (property "Manufacturer_Part_Number" "AGQ200A12" (at 119.38 872.39 0) (effects (font (size 1.27 1.27)) (justify left top) (hide yes)))
  (pin "1")
  (pin "7")
  (pin "6")
  (pin "3")
  (pin "4")
  (pin "2")
  (pin "8")
  (pin "5"))
 (symbol
  (lib_id "Device:C")
  (at 43.18 91.44 90)
  (unit 1)
  (exclude_from_sim no)
  (in_bom yes)
  (on_board yes)
  (dnp no)
  (property "Reference" "C34" (at 43.18 96.52 90) (effects (font (size 1.27 1.27))))
  (property "Value" "160p" (at 43.18 99.06 90) (effects (font (size 1.27 1.27))))
  (property "Footprint" "Capacitor_SMD:C_0805_2012Metric" (at 46.99 90.4748 0) (effects (font (size 1.27 1.27)) (hide yes)))
  (property "Datasheet" "~" (at 43.18 91.44 0) (effects (font (size 1.27 1.27)) (hide yes)))
  (property "Description" "Unpolarized capacitor" (at 43.18 91.44 0) (effects (font (size 1.27 1.27)) (hide yes)))
  (pin "1")
  (pin "2"))
 (symbol
  (lib_id "Device:R")
  (at 43.18 139.7 90)
  (unit 1)
  (exclude_from_sim no)
  (in_bom yes)
  (on_board yes)
  (dnp no)
  (fields_autoplaced yes)
  (property "Reference" "R50" (at 43.18 133.35 90) (effects (font (size 1.27 1.27))))
  (property "Value" "100k" (at 43.18 135.89 90) (effects (font (size 1.27 1.27))))
  (property "Footprint" "Resistor_SMD:R_0805_2012Metric" (at 43.18 141.478 90) (effects (font (size 1.27 1.27)) (hide yes)))
  (property "Datasheet" "~" (at 43.18 139.7 0) (effects (font (size 1.27 1.27)) (hide yes)))
  (property "Description" "Resistor" (at 43.18 139.7 0) (effects (font (size 1.27 1.27)) (hide yes)))
  (pin "2")
  (pin "1"))
 (symbol
  (lib_id "Device:R")
  (at 39.37 29.21 90)
  (mirror x)
  (unit 1)
  (exclude_from_sim no)
  (in_bom yes)
  (on_board yes)
  (dnp no)
  (property "Reference" "R47" (at 39.37 35.56 90) (effects (font (size 1.27 1.27))))
  (property "Value" "10" (at 39.37 33.02 90) (effects (font (size 1.27 1.27))))
  (property "Footprint" "Resistor_SMD:R_2512_6332Metric" (at 39.37 27.432 90) (effects (font (size 1.27 1.27)) (hide yes)))
  (property "Datasheet" "~" (at 39.37 29.21 0) (effects (font (size 1.27 1.27)) (hide yes)))
  (property "Description" "Resistor" (at 39.37 29.21 0) (effects (font (size 1.27 1.27)) (hide yes)))
  (pin "2")
  (pin "1"))
 (symbol
  (lib_id "Device:R")
  (at 50.8 54.61 90)
  (unit 1)
  (exclude_from_sim no)
  (in_bom yes)
  (on_board yes)
  (dnp no)
  (property "Reference" "R54" (at 50.8 48.26 90) (effects (font (size 1.27 1.27))))
  (property "Value" "100" (at 50.8 50.8 90) (effects (font (size 1.27 1.27))))
  (property "Footprint" "Resistor_SMD:R_0805_2012Metric" (at 50.8 56.388 90) (effects (font (size 1.27 1.27)) (hide yes)))
  (property "Datasheet" "~" (at 50.8 54.61 0) (effects (font (size 1.27 1.27)) (hide yes)))
  (property "Description" "Resistor" (at 50.8 54.61 0) (effects (font (size 1.27 1.27)) (hide yes)))
  (pin "2")
  (pin "1"))
 (symbol
  (lib_id "Device:C")
  (at 43.18 168.91 90)
  (unit 1)
  (exclude_from_sim no)
  (in_bom yes)
  (on_board yes)
  (dnp no)
  (property "Reference" "C37" (at 43.18 173.99 90) (effects (font (size 1.27 1.27))))
  (property "Value" "56p" (at 43.18 176.53 90) (effects (font (size 1.27 1.27))))
  (property "Footprint" "Capacitor_SMD:C_0805_2012Metric" (at 46.99 167.9448 0) (effects (font (size 1.27 1.27)) (hide yes)))
  (property "Datasheet" "~" (at 43.18 168.91 0) (effects (font (size 1.27 1.27)) (hide yes)))
  (property "Description" "Unpolarized capacitor" (at 43.18 168.91 0) (effects (font (size 1.27 1.27)) (hide yes)))
  (pin "1")
  (pin "2"))
 (symbol
  (lib_id "Device:R")
  (at 38.1 54.61 90)
  (unit 1)
  (exclude_from_sim no)
  (in_bom yes)
  (on_board yes)
  (dnp no)
  (property "Reference" "R44" (at 38.1 48.26 90) (effects (font (size 1.27 1.27))))
  (property "Value" "100" (at 38.1 50.8 90) (effects (font (size 1.27 1.27))))
  (property "Footprint" "Resistor_SMD:R_0805_2012Metric" (at 38.1 56.388 90) (effects (font (size 1.27 1.27)) (hide yes)))
  (property "Datasheet" "~" (at 38.1 54.61 0) (effects (font (size 1.27 1.27)) (hide yes)))
  (property "Description" "Resistor" (at 38.1 54.61 0) (effects (font (size 1.27 1.27)) (hide yes)))
  (pin "2")
  (pin "1"))
 (symbol
  (lib_id "power:+12V")
  (at 167.64 53.34 270)
  (unit 1)
  (exclude_from_sim no)
  (in_bom yes)
  (on_board yes)
  (dnp no)
  (property "Reference" "#PWR097" (at 163.83 53.34 0) (effects (font (size 1.27 1.27)) (hide yes)))
  (property "Value" "+12V" (at 171.196 53.34 90) (effects (font (size 1.27 1.27)) (justify left)))
  (property "Footprint" "" (at 167.64 53.34 0) (effects (font (size 1.27 1.27)) (hide yes)))
  (property "Datasheet" "" (at 167.64 53.34 0) (effects (font (size 1.27 1.27)) (hide yes)))
  (property "Description" "Power symbol creates a global label with name \"+12V\"" (at 167.64 53.34 0) (effects (font (size 1.27 1.27)) (hide yes)))
  (pin "1"))
 (symbol
  (lib_id "Device:R")
  (at 38.1 63.5 90)
  (unit 1)
  (exclude_from_sim no)
  (in_bom yes)
  (on_board yes)
  (dnp no)
  (property "Reference" "R45" (at 38.1 57.15 90) (effects (font (size 1.27 1.27))))
  (property "Value" "100" (at 38.1 59.69 90) (effects (font (size 1.27 1.27))))
  (property "Footprint" "Resistor_SMD:R_0805_2012Metric" (at 38.1 65.278 90) (effects (font (size 1.27 1.27)) (hide yes)))
  (property "Datasheet" "~" (at 38.1 63.5 0) (effects (font (size 1.27 1.27)) (hide yes)))
  (property "Description" "Resistor" (at 38.1 63.5 0) (effects (font (size 1.27 1.27)) (hide yes)))
  (pin "2")
  (pin "1"))
 (symbol
  (lib_id "Device:C")
  (at 43.18 144.78 90)
  (unit 1)
  (exclude_from_sim no)
  (in_bom yes)
  (on_board yes)
  (dnp no)
  (property "Reference" "C36" (at 43.18 149.86 90) (effects (font (size 1.27 1.27))))
  (property "Value" "330p" (at 43.18 152.4 90) (effects (font (size 1.27 1.27))))
  (property "Footprint" "Capacitor_SMD:C_0805_2012Metric" (at 46.99 143.8148 0) (effects (font (size 1.27 1.27)) (hide yes)))
  (property "Datasheet" "~" (at 43.18 144.78 0) (effects (font (size 1.27 1.27)) (hide yes)))
  (property "Description" "Unpolarized capacitor" (at 43.18 144.78 0) (effects (font (size 1.27 1.27)) (hide yes)))
  (pin "1")
  (pin "2"))
 (symbol
  (lib_id "Device:R")
  (at 43.18 109.22 90)
  (unit 1)
  (exclude_from_sim no)
  (in_bom yes)
  (on_board yes)
  (dnp no)
  (fields_autoplaced yes)
  (property "Reference" "R49" (at 43.18 102.87 90) (effects (font (size 1.27 1.27))))
  (property "Value" "10k" (at 43.18 105.41 90) (effects (font (size 1.27 1.27))))
  (property "Footprint" "Resistor_SMD:R_0805_2012Metric" (at 43.18 110.998 90) (effects (font (size 1.27 1.27)) (hide yes)))
  (property "Datasheet" "~" (at 43.18 109.22 0) (effects (font (size 1.27 1.27)) (hide yes)))
  (property "Description" "Resistor" (at 43.18 109.22 0) (effects (font (size 1.27 1.27)) (hide yes)))
  (pin "2")
  (pin "1"))
 (symbol
  (lib_id "AGQ200A12:AGQ200A12")
  (at 134.62 85.09 0)
  (unit 1)
  (exclude_from_sim no)
  (in_bom yes)
  (on_board yes)
  (dnp no)
  (fields_autoplaced yes)
  (property "Reference" "K5" (at 134.62 66.04 0) (effects (font (size 1.27 1.27))))
  (property "Value" "AGQ200A12" (at 134.62 68.58 0) (effects (font (size 1.27 1.27))))
  (property "Footprint" "AGQ:RELAY_AGQ_A_PAN" (at 146.05 149.53 0) (effects (font (size 1.27 1.27)) (justify left top) (hide yes)))
  (property "Datasheet" "https://industry.panasonic.com/ac/cdn/e/control/relay/signal/catalog/mech_eng_gq.pdf" (at 146.05 249.53 0) (effects (font (size 1.27 1.27)) (justify left top) (hide yes)))
  (property "Description" "High sensitivity, 100 mW operating power, 2 Form C, 2 A, compact size and flat relays" (at 142.748 84.074 0) (effects (font (size 1.27 1.27)) (hide yes)))
  (property "Height" "5.4" (at 146.05 449.53 0) (effects (font (size 1.27 1.27)) (justify left top) (hide yes)))
  (property "Mouser Part Number" "769-AGQ200A12" (at 146.05 549.53 0) (effects (font (size 1.27 1.27)) (justify left top) (hide yes)))
  (property "Mouser Price/Stock" "https://www.mouser.co.uk/ProductDetail/Panasonic-Industrial-Devices/AGQ200A12?qs=HLLy2pIPwutAjJTGv7DYvA%3D%3D" (at 146.05 649.53 0) (effects (font (size 1.27 1.27)) (justify left top) (hide yes)))
  (property "Manufacturer_Name" "Panasonic" (at 146.05 749.53 0) (effects (font (size 1.27 1.27)) (justify left top) (hide yes)))
  (property "Manufacturer_Part_Number" "AGQ200A12" (at 146.05 849.53 0) (effects (font (size 1.27 1.27)) (justify left top) (hide yes)))
  (pin "1")
  (pin "7")
  (pin "6")
  (pin "3")
  (pin "4")
  (pin "2")
  (pin "8")
  (pin "5"))
 (symbol
  (lib_id "Device:R")
  (at 43.18 163.83 90)
  (unit 1)
  (exclude_from_sim no)
  (in_bom yes)
  (on_board yes)
  (dnp no)
  (property "Reference" "R51" (at 43.18 157.48 90) (effects (font (size 1.27 1.27))))
  (property "Value" "1M" (at 43.18 160.02 90) (effects (font (size 1.27 1.27))))
  (property "Footprint" "Resistor_SMD:R_0805_2012Metric" (at 43.18 165.608 90) (effects (font (size 1.27 1.27)) (hide yes)))
  (property "Datasheet" "~" (at 43.18 163.83 0) (effects (font (size 1.27 1.27)) (hide yes)))
  (property "Description" "Resistor" (at 43.18 163.83 0) (effects (font (size 1.27 1.27)) (hide yes)))
  (pin "2")
  (pin "1")))
